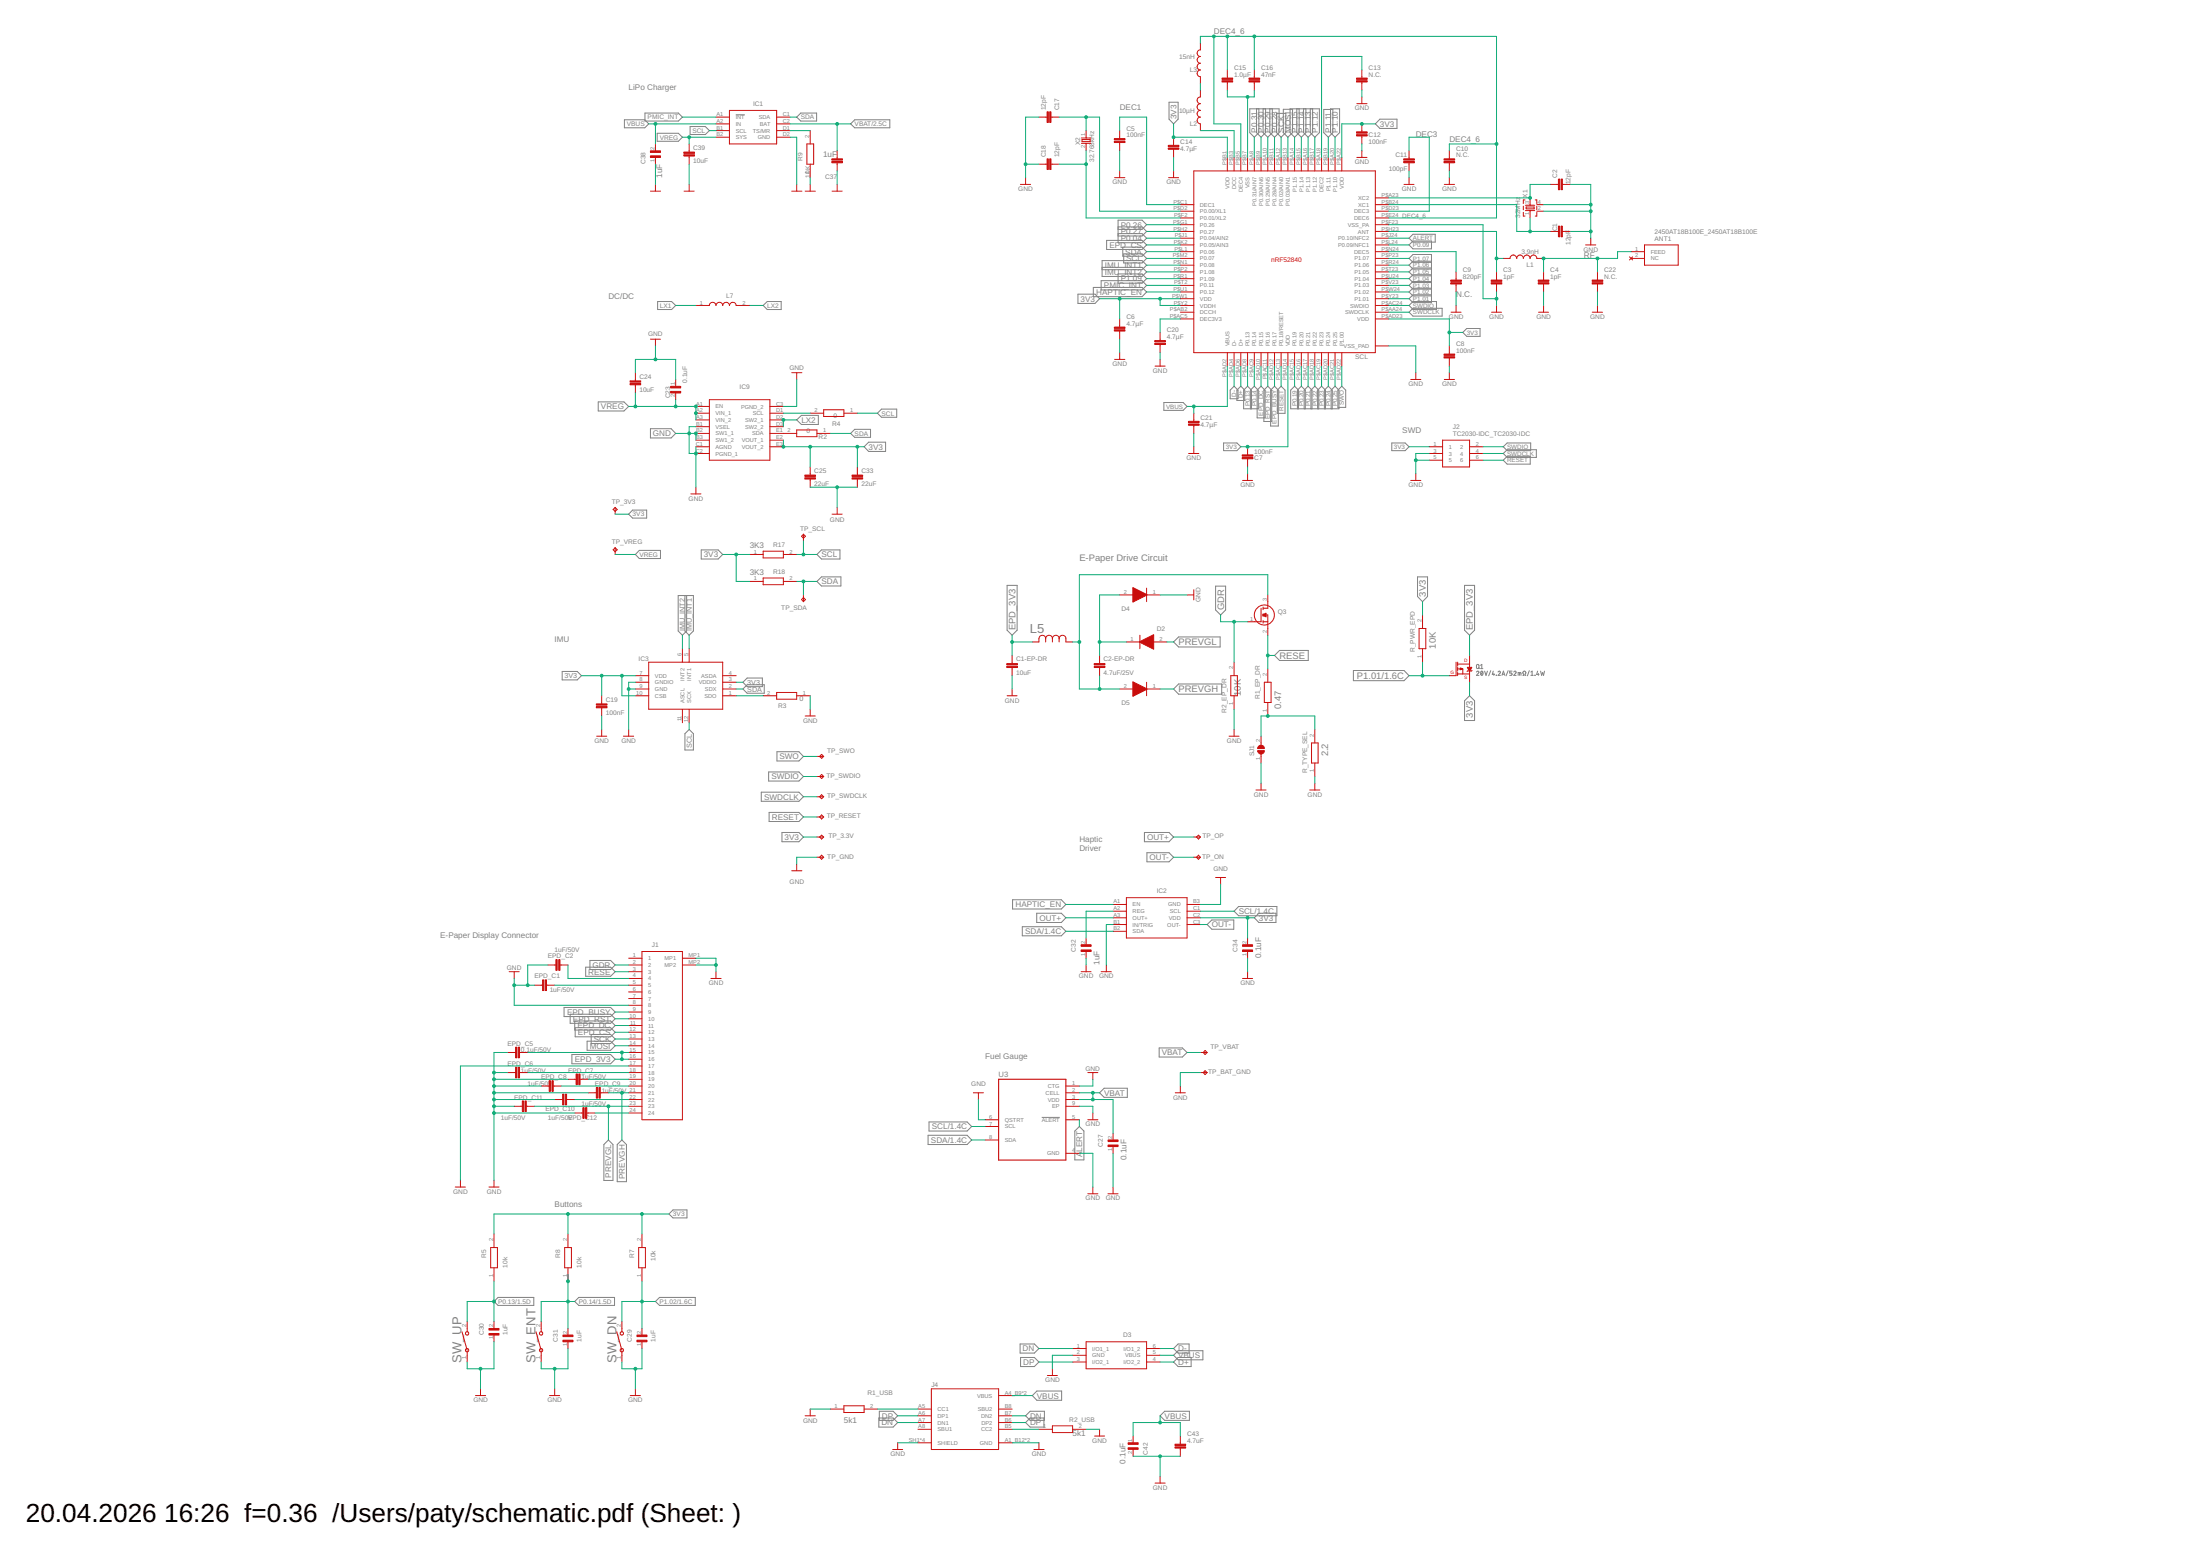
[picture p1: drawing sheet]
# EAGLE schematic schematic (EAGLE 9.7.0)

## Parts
ANT1  2450AT18B100E_2450AT18B100E  [2450AT18B100E_ANTC3216X140N]
C1  12pF  NORDIC_NRF_3_CAPACITOR_0201_L  [NORDIC_NRF_3_RESC0201_L]
C1-EP-DR  10uF  NORDIC_NRF_3_CAPACITOR_0402_L  [NORDIC_NRF_3_RESC0402_L]
C2  12pF  NORDIC_NRF_3_CAPACITOR_0201_L  [NORDIC_NRF_3_RESC0201_L]
C2-EP-DR  4.7uF/25V  NORDIC_NRF_3_CAPACITOR_0402_L  [NORDIC_NRF_3_RESC0402_L]
C3  1pF  NORDIC_NRF_3_CAPACITOR_0201_L  [NORDIC_NRF_3_RESC0201_L]
C4  1pF  NORDIC_NRF_3_CAPACITOR_0201_L  [NORDIC_NRF_3_RESC0201_L]
C5  100nF  NORDIC_NRF_3_CAPACITOR_0201_L  [NORDIC_NRF_3_RESC0201_L]
C6  4.7µF  NORDIC_NRF_3_CAPACITOR_0402_L  [NORDIC_NRF_3_RESC0402_L]
C7  100nF  NORDIC_NRF_3_CAPACITOR_0201_L  [NORDIC_NRF_3_RESC0201_L]
C8  100nF  NORDIC_NRF_3_CAPACITOR_0201_L  [NORDIC_NRF_3_RESC0201_L]
C9  820pF  NORDIC_NRF_3_CAPACITOR_0201_L  [NORDIC_NRF_3_RESC0201_L]
C10  N.C.  NORDIC_NRF_3_CAPACITOR_0201_L  [NORDIC_NRF_3_RESC0201_L]
C11  100pF  NORDIC_NRF_3_CAPACITOR_0201_L  [NORDIC_NRF_3_RESC0201_L]
C12  100nF  NORDIC_NRF_3_CAPACITOR_0201_L  [NORDIC_NRF_3_RESC0201_L]
C13  N.C.  NORDIC_NRF_3_CAPACITOR_0201_L  [NORDIC_NRF_3_RESC0201_L]
C14  4.7µF  NORDIC_NRF_3_CAPACITOR_0402_L  [NORDIC_NRF_3_RESC0402_L]
C15  1.0µF  NORDIC_NRF_3_CAPACITOR_0402_L  [NORDIC_NRF_3_RESC0402_L]
C16  47nF  NORDIC_NRF_3_CAPACITOR_0201_L  [NORDIC_NRF_3_RESC0201_L]
C17  12pF  NORDIC_NRF_3_CAPACITOR_0201_L  [NORDIC_NRF_3_RESC0201_L]
C18  12pF  NORDIC_NRF_3_CAPACITOR_0201_L  [NORDIC_NRF_3_RESC0201_L]
C19  100nF  NORDIC_NRF_3_CAPACITOR_0201_L  [NORDIC_NRF_3_RESC0201_L]
C20  4.7µF  NORDIC_NRF_3_CAPACITOR_0402_L  [NORDIC_NRF_3_RESC0402_L]
C21  4.7µF  NORDIC_NRF_3_CAPACITOR_0402_L  [NORDIC_NRF_3_RESC0402_L]
C22  N.C.  NORDIC_NRF_3_CAPACITOR_0201_L  [NORDIC_NRF_3_RESC0201_L]
C23  GRM011R60J152KE01L_2_GRM011R60J152KE01L  [GRM011R60J152KE01L_2_CAPC0201X13N]
C24  10uF  NORDIC_NRF_3_CAPACITOR_0402_L  [NORDIC_NRF_3_RESC0402_L]
C25  22uF  NORDIC_NRF_3_CAPACITOR_0402_L  [NORDIC_NRF_3_RESC0402_L]
C27  GRM011R60J152KE01L_2_GRM011R60J152KE01L  [GRM011R60J152KE01L_2_CAPC0201X13N]
C29  GRM011R60J152KE01L_2_GRM011R60J152KE01L  [GRM011R60J152KE01L_2_CAPC0201X13N]
C30  GRM011R60J152KE01L_2_GRM011R60J152KE01L  [GRM011R60J152KE01L_2_CAPC0201X13N]
C31  GRM011R60J152KE01L_2_GRM011R60J152KE01L  [GRM011R60J152KE01L_2_CAPC0201X13N]
C32  GRM011R60J152KE01L_2_GRM011R60J152KE01L  [GRM011R60J152KE01L_2_CAPC0201X13N]
C33  22uF  NORDIC_NRF_3_CAPACITOR_0402_L  [NORDIC_NRF_3_RESC0402_L]
C34  GRM011R60J152KE01L_2_GRM011R60J152KE01L  [GRM011R60J152KE01L_2_CAPC0201X13N]
C37  NORDIC_NRF_3_CAPACITOR_0402_L  [NORDIC_NRF_3_RESC0402_L]
C38  GRM011R60J152KE01L_2_GRM011R60J152KE01L  [GRM011R60J152KE01L_2_CAPC0201X13N]
C39  10uF  NORDIC_NRF_3_CAPACITOR_0402_L  [NORDIC_NRF_3_RESC0402_L]
C42  GRM011R60J152KE01L_2_GRM011R60J152KE01L  [GRM011R60J152KE01L_2_CAPC0201X13N]
C43  4.7uF  NORDIC_NRF_3_CAPACITOR_0402_L  [NORDIC_NRF_3_RESC0402_L]
D2  ESP32_C6_LIBRARY_5_MBR0530  [ESP32_C6_LIBRARY_5_SOD3716X135N]
D3  ESP32_C6_LIBRARY_3_USBLC6-2SC6Y  [ESP32_C6_LIBRARY_3_SOT95P280X145-6N]
D4  ESP32_C6_LIBRARY_5_MBR0530  [ESP32_C6_LIBRARY_5_SOD3716X135N]
D5  ESP32_C6_LIBRARY_5_MBR0530  [ESP32_C6_LIBRARY_5_SOD3716X135N]
EPD_C1  1uF/50V  NORDIC_NRF_3_CAPACITOR_0402_L  [NORDIC_NRF_3_RESC0402_L]
EPD_C2  1uF/50V  NORDIC_NRF_3_CAPACITOR_0402_L  [NORDIC_NRF_3_RESC0402_L]
EPD_C5  0.1uF/50V  NORDIC_NRF_3_CAPACITOR_0402_L  [NORDIC_NRF_3_RESC0402_L]
EPD_C6  1uF/50V  NORDIC_NRF_3_CAPACITOR_0402_L  [NORDIC_NRF_3_RESC0402_L]
EPD_C7  1uF/50V  NORDIC_NRF_3_CAPACITOR_0402_L  [NORDIC_NRF_3_RESC0402_L]
EPD_C8  1uF/50V  NORDIC_NRF_3_CAPACITOR_0402_L  [NORDIC_NRF_3_RESC0402_L]
EPD_C9  1uF/50V  NORDIC_NRF_3_CAPACITOR_0402_L  [NORDIC_NRF_3_RESC0402_L]
EPD_C10  1uF/50V  NORDIC_NRF_3_CAPACITOR_0402_L  [NORDIC_NRF_3_RESC0402_L]
EPD_C11  1uF/50V  NORDIC_NRF_3_CAPACITOR_0402_L  [NORDIC_NRF_3_RESC0402_L]
EPD_C12  1uF/50V  NORDIC_NRF_3_CAPACITOR_0402_L  [NORDIC_NRF_3_RESC0402_L]
IC1  BQ25180YBGR_BQ25180YBGR  [BQ25180YBGR_BGA8C40P2X4_100X155X50]
IC2  DRV2605YZFR_DRV2605YZFR  [DRV2605YZFR_BGA9C50P3X3_144X144X62]
IC3  BMA423_BMA423  [BMA423_BMA423]
IC9  RT6160AWSC_RT6160AWSC  [RT6160AWSC_BGA15C40P3X5_140X230X60]
J1  503480-2400_503480-2400  [503480-2400_5034802400]
J2  TC2030-IDC_TC2030-IDC  [TC2030-IDC_TC2030IDC]
J4  KH-TYPE-C-16P_KH-TYPE-C-16P  [KH-TYPE-C-16P_KINGHELM_KH-TYPE-C-16P]
L1  3.9nH  NORDIC_NRF_2_INDUCTOR_0201_L  [NORDIC_NRF_2_RESC0201_L]
L2  10µH  NORDIC_NRF_2_INDUCTOR_0201_L  [NORDIC_NRF_2_RESC0201_L]
L3  15nH  NORDIC_NRF_2_INDUCTOR_0201_L  [NORDIC_NRF_2_RESC0201_L]
L5  10uH  ESP32_C6_LIBRARY_2_744043680IND_4828-WE-TPC_WRE  [ESP32_C6_LIBRARY_2_IND_4828-WE-TPC_WRE]
L7  MLP2016SR47MT0S1_FTC252012SR47MBCA  [MLP2016SR47MT0S1_INDC2016X100N]
Q1  20V/4.2A/52mΩ/1.4W  ESP32_C6_LIBRARY_4_ESP32_WROVER_SPARKFUN-DISCRETESEMI_MOSFET_PCH-DMG2305UX-7  [ESP32_C6_LIBRARY_4_ESP32_C6_LIBRARY_4_ESP32_C6_LIBRARY_4_ESP32_C6_LIBRARY_4_ESP32_WROVER_SPARKFUN-DISCRETESEMI_SOT23-3]
Q3  ESP32_C6_LIBRARY_6_SI1308EDL-T1-GE3  [ESP32_C6_LIBRARY_6_SOT65P210X110-3N]
R1_EP_DR  ERA-1AEB3401C_CPF0201D7K68C1  [ERA-1AEB3401C_0201]
R1_USB  ERA-1AEB3401C_CPF0201D7K68C1  [ERA-1AEB3401C_0201]
R2  CPF0201D7K68C1_CPF0201D7K68C1  [CPF0201D7K68C1_0201]
R2_EP_DR  ERA-1AEB3401C_CPF0201D7K68C1  [ERA-1AEB3401C_0201]
R2_USB  ERA-1AEB3401C_CPF0201D7K68C1  [ERA-1AEB3401C_0201]
R3  ERA-1AEB3401C_CPF0201D7K68C1  [ERA-1AEB3401C_0201]
R4  CPF0201D7K68C1_CPF0201D7K68C1  [CPF0201D7K68C1_0201]
R5  CPF0201D7K68C1_CPF0201D7K68C1  [CPF0201D7K68C1_0201]
R7  CPF0201D7K68C1_CPF0201D7K68C1  [CPF0201D7K68C1_0201]
R8  CPF0201D7K68C1_CPF0201D7K68C1  [CPF0201D7K68C1_0201]
R9  10k  CPF0201D7K68C1_CPF0201D7K68C1  [CPF0201D7K68C1_0201]
R17  CPF0201D7K68C1_CPF0201D7K68C1  [CPF0201D7K68C1_0201]
R18  CPF0201D7K68C1_CPF0201D7K68C1  [CPF0201D7K68C1_0201]
R_PWR_EPD  ERA-1AEB3401C_CPF0201D7K68C1  [ERA-1AEB3401C_0201]
R_TYPE_SEL  ERA-1AEB3401C_CPF0201D7K68C1  [ERA-1AEB3401C_0201]
SCL  NORDIC_NRF_4_NRF52840_QF  [NORDIC_NRF_4_AQFN50P700X700X85_HS-74N]
SJ1  ESP32_C6_LIBRARY_7_JUMPER_SJ  [ESP32_C6_LIBRARY_7_JUMPER_SJ]
SW_DN  2025-10-22_07-23-44_LIBRARY_EVP-AKE31ASW_EVP-AKE31A_PAN  [2025-10-22_07-23-44_LIBRARY_SW_EVP-AKE31A_PAN]
SW_ENT  2025-10-22_07-23-44_LIBRARY_EVP-AKE31ASW_EVP-AKE31A_PAN  [2025-10-22_07-23-44_LIBRARY_SW_EVP-AKE31A_PAN]
SW_UP  2025-10-22_07-23-44_LIBRARY_EVP-AKE31ASW_EVP-AKE31A_PAN  [2025-10-22_07-23-44_LIBRARY_SW_EVP-AKE31A_PAN]
TP_3.3V  HECTOR_WATCH_1_TPTP20R  [HECTOR_WATCH_1_TP20R]
TP_3V3  HECTOR_WATCH_1_TPTP20R  [HECTOR_WATCH_1_TP20R]
TP_BAT_GND  HECTOR_WATCH_1_TPTP20R  [HECTOR_WATCH_1_TP20R]
TP_GND  HECTOR_WATCH_1_TPTP20R  [HECTOR_WATCH_1_TP20R]
TP_ON  HECTOR_WATCH_1_TPTP20R  [HECTOR_WATCH_1_TP20R]
TP_OP  HECTOR_WATCH_1_TPTP20R  [HECTOR_WATCH_1_TP20R]
TP_RESET  HECTOR_WATCH_1_TPTP20R  [HECTOR_WATCH_1_TP20R]
TP_SCL  HECTOR_WATCH_1_TPTP20R  [HECTOR_WATCH_1_TP20R]
TP_SDA  HECTOR_WATCH_1_TPTP20R  [HECTOR_WATCH_1_TP20R]
TP_SWDCLK  HECTOR_WATCH_1_TPTP20R  [HECTOR_WATCH_1_TP20R]
TP_SWDIO  HECTOR_WATCH_1_TPTP20R  [HECTOR_WATCH_1_TP20R]
TP_SWO  HECTOR_WATCH_1_TPTP20R  [HECTOR_WATCH_1_TP20R]
TP_VBAT  HECTOR_WATCH_1_TPTP20R  [HECTOR_WATCH_1_TP20R]
TP_VREG  HECTOR_WATCH_1_TPTP20R  [HECTOR_WATCH_1_TP20R]
U3  ESP32_C6_LIBRARY_MAX17048G+T10  [ESP32_C6_LIBRARY_SON50P200X200X80-9N]
X1  32MHz  NORDIC_NRF_XTAL_32MHZ  [NORDIC_NRF_BT-XTAL_2016_N]
X2  32.768kHz  NORDIC_NRF_1_XTAL_32KHZ  [NORDIC_NRF_1_XTAL_3215_N]

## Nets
3V3: C6.1 C7.1 C8.1 C12.1 C14.1 C19.1 C25.1 C33.1 C34.2 IC2.C2(VDD) IC3.3(VDDIO) IC3.7(VDD) IC3.10(CSB) IC9.E2(VOUT_1) IC9.E3(VOUT_2) J2.1 Q1.2(S) R5.2 R7.2 R8.2 R17.1 R18.1 R_PWR_EPD.2 SCL.P$A22(VDD) SCL.P$AD14(VDD) SCL.P$AD23(VDD) SCL.P$B1(VDD) SCL.P$W1(VDD) SCL.P$Y2(VDDH) TP_3.3V.TP TP_3V3.TP
ALERT: SCL.P$J24(P0.10/NFC2) U3.5(!ALERT)
D+: D3.4(I/O2_2) SCL.P$AD6(D+)
D-: D3.6(I/O1_2) SCL.P$AD4(D-)
DN: D3.1(I/O1_1) J4.A7(DN1) J4.B7(DN2)
DP: D3.3(I/O2_1) J4.A6(DP1) J4.B6(DP2)
EPD_3V3: C1-EP-DR.1 EPD_C5.2 J1.15 J1.16 L5.2 Q1.3(D)
EPD_BUSY: J1.9 SCL.P$AD12(P0.17)
EPD_CS: J1.12 SCL.P$K2(P0.05/AIN3)
EPD_DC: J1.11 SCL.P$AD10(P0.15)
EPD_RST: J1.10 SCL.P$AC11(P0.16)
GDR: J1.2 Q3.1(G) R2_EP_DR.2
GND: C1-EP-DR.2 C1.2 C2.2 C3.2 C4.2 C5.2 C6.2 C7.2 C8.2 C9.2 C10.2 C11.2 C12.2 C13.2 C14.2 C17.1 C18.1 C19.2 C20.2 C21.2 C22.2 C23.1 C24.1 C25.2 C27.1 C29.1 C30.1 C31.1 C32.1 C33.2 C34.1 C37.1 C38.1 C39.2 C42.2 C43.2 D3.2(GND) D4.1(K) EPD_C1.1 EPD_C2.1 EPD_C5.1 EPD_C6.1 EPD_C7.1 EPD_C8.1 EPD_C9.1 EPD_C10.1 EPD_C11.1 EPD_C12.1 IC1.D2(GND) IC2.B1(IN/TRIG) IC2.B3(GND) IC3.8(GNDIO) IC3.9(GND) IC9.B1(VSEL) IC9.B2(SW1_1) IC9.B3(SW1_2) IC9.C1(AGND) IC9.C2(PGND_1) IC9.C3(PGND_2) J1.8 J1.17 J1.MP1 J1.MP2 J2.3 J2.5 J4.A1_B12(GND) J4.A12_B1(GND) J4.SH1(SHIELD) J4.SH2(SHIELD) J4.SH3(SHIELD) J4.SH4(SHIELD) R1_USB.1 R2_EP_DR.1 R2_USB.2 R3.1 R9.1 R_TYPE_SEL.1 SCL.P$74(VSS_PAD) SCL.P$75(VSS_PAD) SCL.P$76(VSS_PAD) SCL.P$77(VSS_PAD) SCL.P$78(VSS_PAD) SCL.P$79(VSS_PAD) SCL.P$80(VSS_PAD) SCL.P$81(VSS_PAD) SCL.P$82(VSS_PAD) SCL.P$83(VSS_PAD) SCL.P$84(VSS_PAD) SCL.P$85(VSS_PAD) SCL.P$86(VSS_PAD) SCL.P$87(VSS_PAD) SCL.P$88(VSS_PAD) SCL.P$89(VSS_PAD) SCL.P$90(VSS_PAD) SCL.P$F23(VSS_PA) SJ1.1 SW_DN.1 SW_ENT.1 SW_UP.1 TP_BAT_GND.TP TP_GND.TP U3.1(CTG) U3.4(GND) U3.6(QSTRT) U3.9(EP) X1.2 X1.4 ; supply symbol labelled HECTOR_WATCH_2_GND
HAPTIC_EN: IC2.A1(EN) SCL.P$U1(P0.12)
IMU_INT1: IC3.5(INT1) SCL.P$N1(P0.08)
IMU_INT2: IC3.6(INT2) SCL.P$P2(P1.08)
LX1: L7.1
LX2: IC9.D2(SW2_1) IC9.D3(SW2_2) L7.2
MOSI: J1.14 SCL.P$B13(P0.03/AIN1)
N$1: IC9.D1(SCL) R4.2
N$2: C20.1 SCL.P$AC5(DEC3V3)
N$3: IC1.D1(TS/MR) R9.2
N$4: L2.2 L3.1
N$5: C11.1 SCL.P$D23(DEC3)
N$6: IC9.E1(SDA) R2.2
N$7: L2.1 SCL.P$B3(DCC)
N$8: C10.1 C15.1 C16.1 L3.2 SCL.P$B5(DEC4) SCL.P$E24(DEC6)
N$9: IC3.1(SDO) R3.2
N$10: C13.1 SCL.P$A18(DEC2)
N$11: EPD_C12.2 J1.24
N$12: C2.1 SCL.P$A23(XC2) X1.3
N$13: C1.1 SCL.P$B24(XC1) X1.1
N$14: C9.1 SCL.P$N24(DEC5)
N$15: C3.1 L1.1 SCL.P$H23(ANT)
N$16: ANT1.1(FEED) C4.1 C22.1 L1.2
N$17: C15.2 C16.2 SCL.P$B7(VSS)
N$18: C18.2 SCL.P$F2(P0.01/XL2) X2.2
N$19: C17.2 SCL.P$D2(P0.00/XL1) X2.1
N$20: C5.1 SCL.P$C1(DEC1)
N$22: C2-EP-DR.1 D2.1(K) D4.2(A)
N$23: EPD_C1.2 J1.5
N$24: EPD_C2.2 J1.4
N$26: J4.B5(CC2) R2_USB.1
N$27: R1_EP_DR.1 R_TYPE_SEL.2 SJ1.2
N$30: C32.2 IC2.A2(REG)
N$31: J4.A5(CC1) R1_USB.2
N$34: EPD_C6.2 J1.18
N$35: EPD_C7.2 J1.19
N$36: EPD_C8.2 J1.20
N$38: EPD_C10.2 J1.22
NGD: C2-EP-DR.2 D5.2(A) L5.1 Q3.3(D)
OUT+: IC2.A3(OUT+) TP_OP.TP
OUT-: IC2.C3(OUT-) TP_ON.TP
P0.04: SCL.P$J1(P0.04/AIN2)
P0.09: SCL.P$L24(P0.09/NFC1)
P0.13: SCL.P$AD8(P0.13)
P0.13/1.5D: C30.2 R5.1 SW_UP.2
P0.14: SCL.P$AC9(P0.14)
P0.14/1.5D: C31.2 R8.1 SW_ENT.2
P0.19: SCL.P$AC15(P0.19)
P0.20: SCL.P$AD16(P0.20)
P0.21: SCL.P$AC17(P0.21)
P0.22: SCL.P$AD18(P0.22)
P0.23: SCL.P$AC19(P0.23)
P0.24: SCL.P$AD20(P0.24)
P0.25: SCL.P$AC21(P0.25)
P0.26: SCL.P$G1(P0.26)
P0.27: SCL.P$H2(P0.27)
P0.28: SCL.P$B11(P0.28/AIN4)
P0.29: SCL.P$A10(P0.29/AIN5)
P0.30: SCL.P$B9(P0.30/AIN6)
P0.31: SCL.P$A8(P0.31/AIN7)
P1.01: SCL.P$Y23(P1.01)
P1.01/1.6C: Q1.1(G) R_PWR_EPD.1
P1.02: SCL.P$W24(P1.02)
P1.02/1.6C: C29.2 R7.1 SW_DN.2
P1.03: SCL.P$V23(P1.03)
P1.04: SCL.P$U24(P1.04)
P1.05: SCL.P$T23(P1.05)
P1.06: SCL.P$R24(P1.06)
P1.07: SCL.P$P23(P1.07)
P1.09: SCL.P$R1(P1.09)
P1.10: SCL.P$A20(P1.10)
P1.11: SCL.P$B19(P1.11)
P1.12: SCL.P$B17(P1.12)
P1.13: SCL.P$A16(P1.13)
P1.14: SCL.P$B15(P1.14)
P1.15: SCL.P$A14(P1.15)
PMIC_INT: IC1.A1(!INT) SCL.P$T2(P0.11)
PREVGH: D5.1(K) EPD_C9.2 J1.21
PREVGL: D2.2(A) EPD_C11.2 J1.23
RESE: J1.3 Q3.2(S) R1_EP_DR.2
RESET: J2.6 SCL.P$AC13(P0.18/RESET) TP_RESET.TP
SCK: J1.13 SCL.P$A12(P0.02/AIN0)
SCL: IC1.B1(SCL) IC3.12(SCX) R4.1 R17.2 SCL.P$M2(P0.07) TP_SCL.TP
SCL/1.4C: IC2.C1(SCL) U3.7(SCL)
SDA: IC1.C1(SDA) IC3.2(SDX) R2.1 R18.2 SCL.P$L1(P0.06) TP_SDA.TP
SDA/1.4C: IC2.B2(SDA) U3.8(SDA)
SWDCLK: J2.4 SCL.P$AA24(SWDCLK) TP_SWDCLK.TP
SWDIO: J2.2 SCL.P$AC24(SWDIO) TP_SWDIO.TP
SWO: SCL.P$AD22(P1.00) TP_SWO.TP
VBAT: C27.2 TP_VBAT.TP U3.2(CELL) U3.3(VDD)
VBAT/2.5C: C37.2 IC1.C2(BAT)
VBUS: C21.1 C38.2 C42.1 C43.1 D3.5(VBUS) IC1.A2(IN) J4.A4_B9(VBUS) J4.A9_B4(VBUS) SCL.P$AD2(VBUS)
VREG: C23.2 C24.2 C39.1 IC1.B2(SYS) IC9.A1(EN) IC9.A2(VIN_1) IC9.A3(VIN_2) TP_VREG.TP
Unconnected: ANT1.2(NC) IC3.4(ASDA) IC3.11(ASCL) J1.1 J1.6 J1.7 J4.A8(SBU1) J4.B8(SBU2) SCL.P$AB2(DCCH)

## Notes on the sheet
- DEC4_6
- LiPo Charger
- DEC1
- DEC3
- DEC4_6
- DEC4_6
- RF
- DC/DC
- N.C.
- SWD
- E-Paper Drive Circuit
- IMU
- Haptic
  Driver
- E-Paper Display Connector
- Fuel Gauge
- Buttons

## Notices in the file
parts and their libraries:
InkTime_v5: COPYRIGHT: Copyright (C) 2025 Ultra Librarian. All rights reserved.
InkTime_v5: COPYRIGHT: Copyright (C) 2024 Ultra Librarian. All rights reserved.
